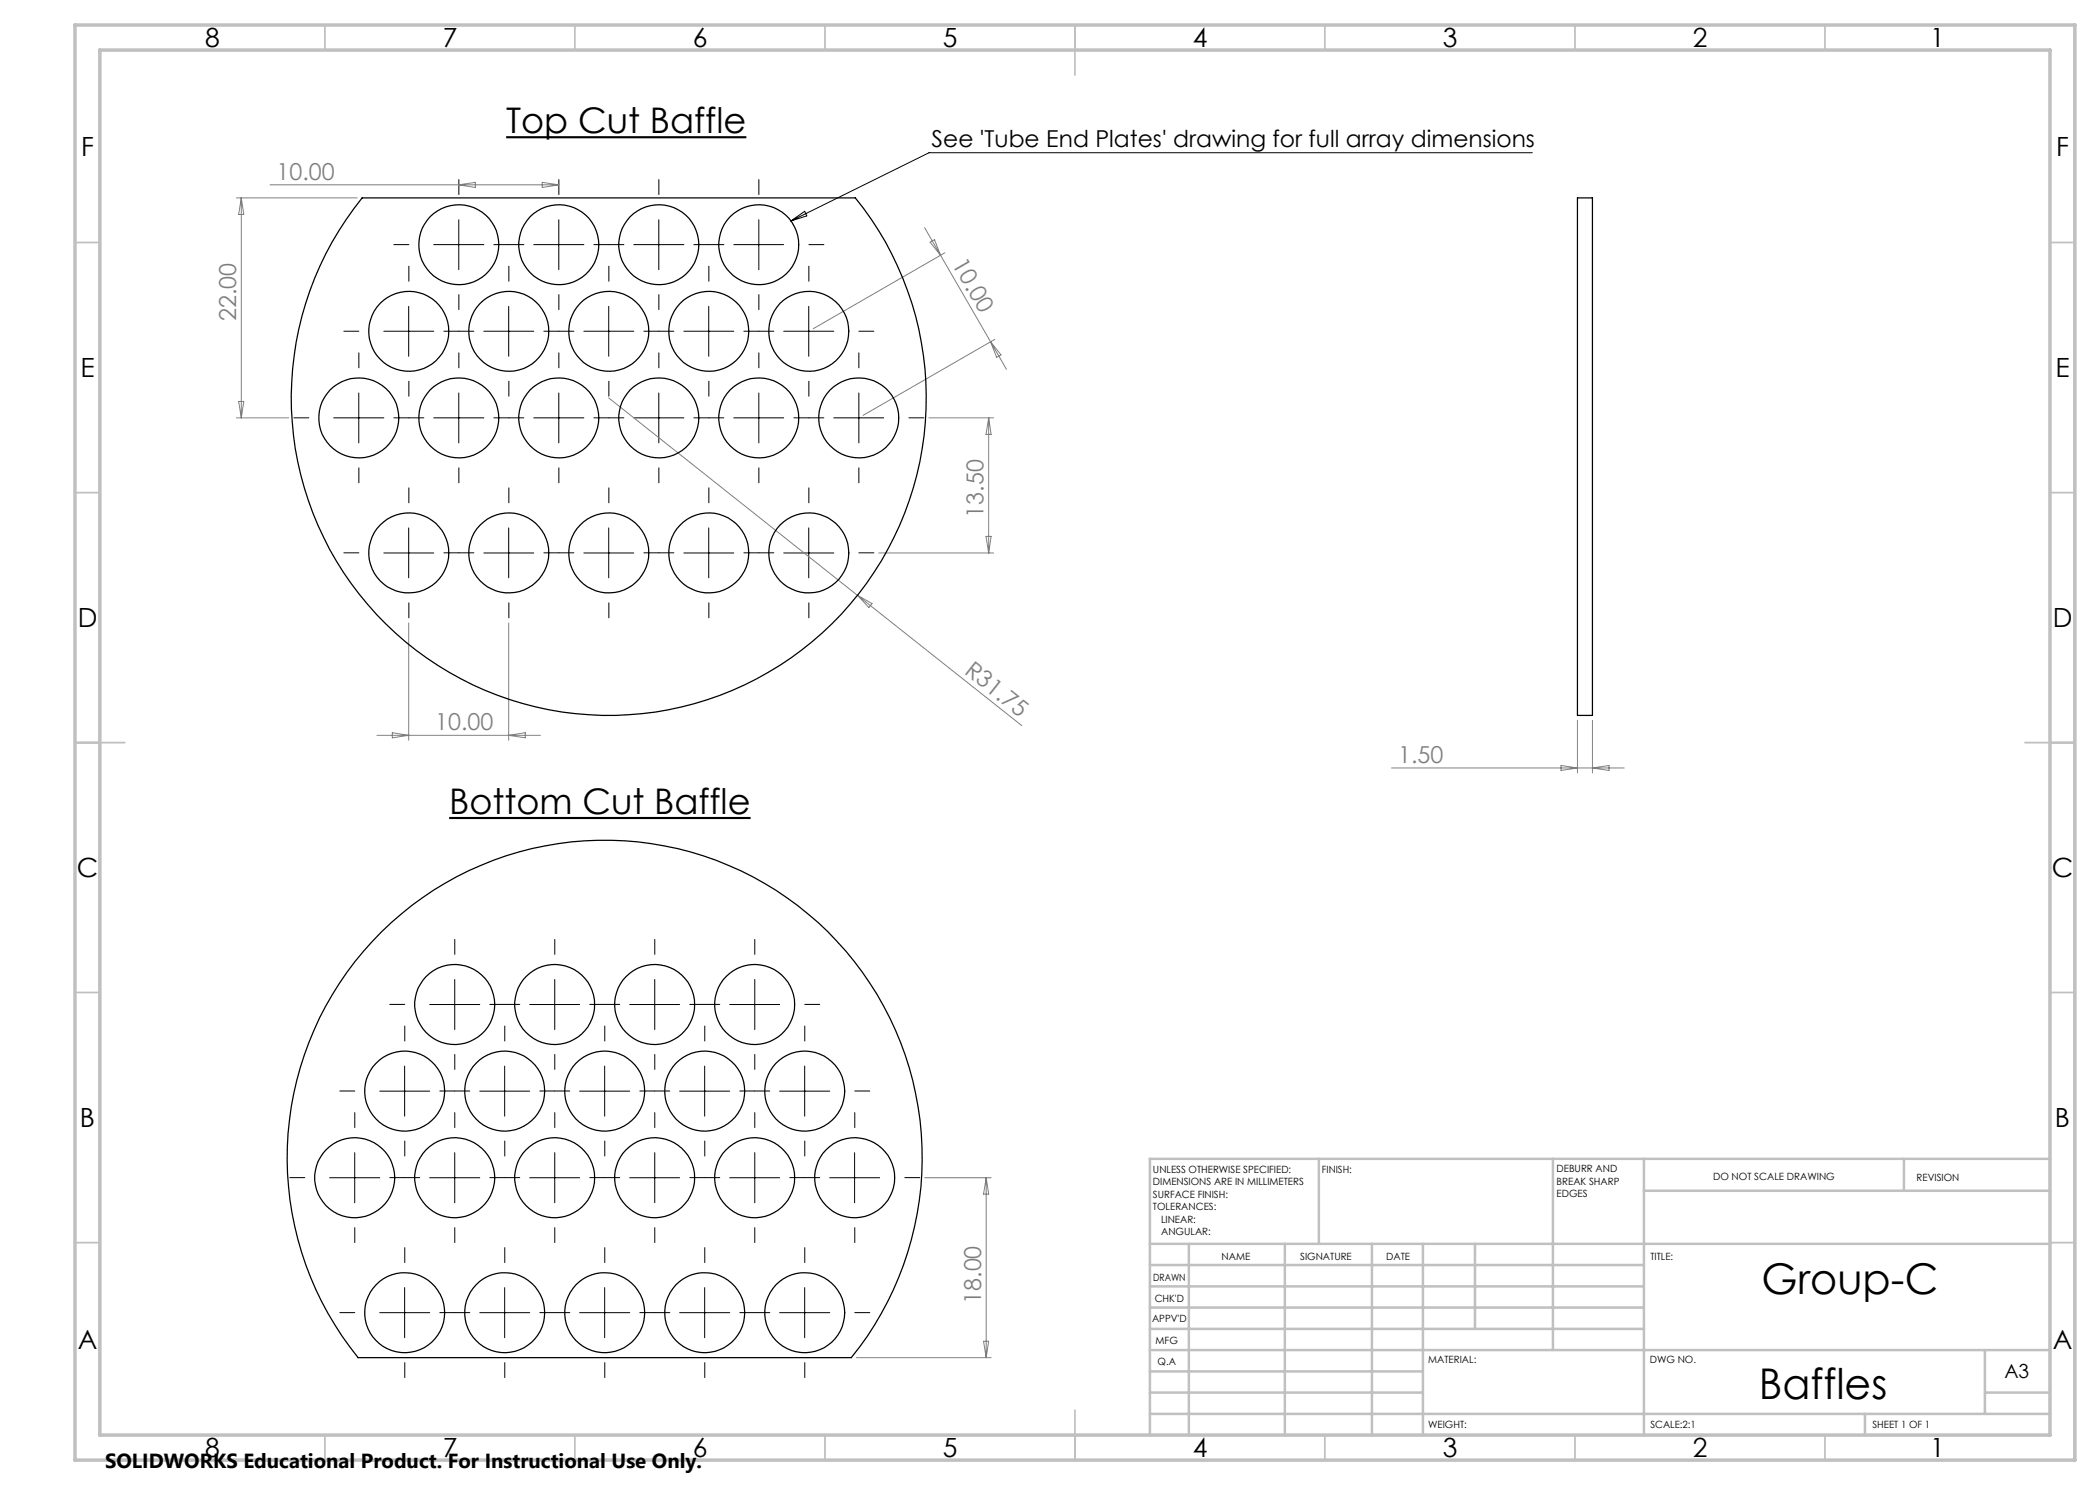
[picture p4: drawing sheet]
<svg xmlns="http://www.w3.org/2000/svg" width="420mm" height="297mm" viewBox="0 0 420 297" stroke-linecap="round" stroke-linejoin="round" font-family="sans-serif">
<path d="M101.2 27.4h48.1M89.8 163.6h60.3" fill="none" stroke="#000" stroke-width=".43"/>
<g fill="none" stroke="#000" stroke-width=".2" stroke-dasharray="15.2 1.3 1.3 1.3">
<path d="M91.8 38.9v-3M111.8 38.9v-3M131.8 38.9v-3M151.8 38.9v-3M81.8 56.2v-3M81.8 48.9h-3M91.8 58.9v3M101.8 56.2v-3M101.8 48.9h-3M101.8 48.9h3M111.8 58.9v3M121.8 56.2v-3"/>
<path d="M121.8 48.9h3M121.8 48.9h-3M131.8 58.9v3M141.8 56.2v-3M141.8 48.9h3M141.8 48.9h-3M151.8 58.9v3M161.8 56.2v-3M161.8 48.9h3M71.8 73.6v-3M71.8 66.2h-3M81.8 76.2v3"/>
<path d="M91.8 73.6v-3M91.8 66.2h-3M91.8 66.2h3M101.8 76.2v3M111.8 73.6v-3M111.8 66.2h3M111.8 66.2h-3M121.8 76.2v3M131.8 73.6v-3M131.8 66.2h3M131.8 66.2h-3M141.8 76.2v3"/>
<path d="M151.8 73.6v-3M151.8 66.2h3M151.8 66.2h-3M161.8 76.2v3M171.8 73.6v-3M171.8 66.2h3M61.8 83.6h-3M71.8 93.6v3M81.8 83.6h3M81.8 83.6h-3M91.8 93.6v3M101.8 83.6h3"/>
<path d="M101.8 83.6h-3M111.8 93.6v3M121.8 83.6h3M121.8 83.6h-3M131.8 93.6v3M141.8 83.6h3M141.8 83.6h-3M151.8 93.6v3M161.8 83.6h3M161.8 83.6h-3M171.8 93.6v3M181.8 83.6h3"/>
<path d="M71.8 110.6h-3M81.8 100.6v-3M91.8 110.6h-3M91.8 110.6h3M101.8 100.6v-3M111.8 110.6h-3M111.8 110.6h3M121.8 100.6v-3M131.8 110.6h3M131.8 110.6h-3M141.8 100.6v-3M151.8 110.6h3"/>
<path d="M151.8 110.6h-3M161.8 100.6v-3M171.8 110.6h3M81.8 120.6v3M101.8 120.6v3M121.8 120.6v3M141.8 120.6v3M161.8 120.6v3M91 190.9v-3M111 190.9v-3M131 190.9v-3M151 190.9v-3"/>
<path d="M71 218.2h-3M81 208.2v-3M81 200.9h-3M91 218.2h-3M91 218.2h3M91 210.9v3M101 208.2v-3M101 200.9h-3M101 200.9h3M111 218.2h3M111 218.2h-3M111 210.9v3"/>
<path d="M121 208.2v-3M121 200.9h3M121 200.9h-3M131 218.2h3M131 218.2h-3M131 210.9v3M141 208.2v-3M141 200.9h3M141 200.9h-3M151 218.2h3M151 218.2h-3M151 210.9v3"/>
<path d="M161 208.2v-3M161 200.9h3M171 218.2h3M61 235.5h-3M71 225.5v-3M81 235.5h-3M81 228.2v3M81 235.5h3M91 225.5v-3M101 235.5h3M101 235.5h-3M101 228.2v3"/>
<path d="M111 225.5v-3M121 235.5h3M121 235.5h-3M121 228.2v3M131 225.5v-3M141 235.5h3M141 235.5h-3M141 228.2v3M151 225.5v-3M161 235.5h3M161 235.5h-3M161 228.2v3"/>
<path d="M171 225.5v-3M181 235.5h3M71 245.5v3M81 252.5v-3M91 245.5v3M101 252.5v-3M111 245.5v3M121 252.5v-3M131 245.5v3M141 252.5v-3M151 245.5v3M161 252.5v-3"/>
<path d="M171 245.5v3M71 262.5h-3M81 272.5v3M91 262.5h-3M91 262.5h3M101 272.5v3M111 262.5h-3M111 262.5h3M121 272.5v3M131 262.5h3M131 262.5h-3M141 272.5v3"/>
<path d="M151 262.5h3M151 262.5h-3M161 272.5v3M171 262.5h3"/>
</g>
<g fill="none" stroke="#000" stroke-width=".2">
<path d="M306.5 30.5h-120.7l-27.6 13.7M86.7 48.9h10.1M91.8 44v9.9M106.8 48.9h10M111.8 44v9.9M126.8 48.9h10M131.8 44v9.9M146.8 48.9h9.9M151.8 44v9.9M158.2 44.2l2.7-1.9 .5 .9zM71.8 78.6v10M76.8 66.2h9.9"/>
<path d="M81.7 61.3v10M91.8 78.6v10M96.8 66.2h10M101.7 61.3v10M111.8 78.6v10M116.8 66.2h10M121.7 61.3v10M131.8 78.6v10M136.8 66.2h10M141.7 61.3v10M151.8 78.6v10M156.7 66.2h10.1"/>
<path d="M161.7 61.3v10M171.8 78.6v10M66.7 83.6h10.1M86.7 83.6h10.1M106.8 83.6h10M126.8 83.6h10M146.8 83.6h9.9M166.8 83.6h9.9M76.8 110.6h9.9M81.7 105.6v10M96.8 110.6h10M101.7 105.6v10"/>
<path d="M116.8 110.6h10M121.7 105.6v10M136.8 110.6h10M141.7 105.6v10M156.7 110.6h10.1M161.7 105.6v10M90.9 195.9v10M110.9 195.9v10M131 195.9v10M151 195.9v10M76 218.2h9.9M80.9 213.2v10"/>
<path d="M85.9 200.9h10.1M96 218.2h9.9M100.9 213.2v10M105.9 200.9h10M115.9 218.2h10M120.9 213.2v10M125.9 200.9h10M135.9 218.2h10M140.9 213.2v10M145.9 200.9h10M155.9 218.2h10M160.9 213.2v10"/>
<path d="M65.9 235.5h10.1M70.9 230.5v10.1M85.9 235.5h10.1M90.9 230.5v10.1M105.9 235.5h10M110.9 230.5v10.1M125.9 235.5h10M131 230.5v10.1M145.9 235.5h10M151 230.5v10.1M165.9 235.5h10M170.9 230.5v10.1"/>
<path d="M80.9 257.5v10M100.9 257.5v10M120.9 257.5v10M140.9 257.5v10M160.9 257.5v10M76 262.5h9.9M96 262.5h9.9M115.9 262.5h10M135.9 262.5h10M155.9 262.5h10"/>
</g>
<g fill="none" stroke="#c0c0c0" stroke-width=".35">
<path d="M65 5v5M115 5v5M165 5v5M215 5v10M265 5v5M315 5v5M365 5v5M15 48.5h5M410 48.5h5M15 98.5h5M410 98.5h5M15 148.5h10"/>
<path d="M405 148.5h10M15 198.5h5M410 198.5h5M15 248.5h5M410 248.5h5M65 287v5M115 287v5M165 287v5M215 282v10M265 287v5M315 287v5M365 287v5"/>
</g>
<g fill="none" stroke="#c0c0c0" stroke-width=".5">
<path d="M263.8 231.8v17M310.6 231.8v38.2M328.8 231.8v55.2M328.8 238.2h81.2M380.8 231.8v6.4M410 231.8h-180v55.2M230 248.8h180M230 257.3h98.8M230 253h98.8M237.8 248.8v38.2M257 248.8v38.2M274.4 248.8v38.2"/>
<path d="M284.6 248.8v38.2M295 248.8v17M230 265.8h98.8M230 261.5h98.8M230 278.5h54.6M230 274.3h54.6M230 270h180M397 278.5h13M397 270v12.8M230 282.8h180M373 282.8v4.2"/>
</g>
<path d="M15 5h400v287h-400zM20 10h390v277h-390z" fill="none" stroke="#c0c0c0" stroke-width=".7"/>
<g fill="none" stroke="#808080" stroke-width=".2">
<path d="M47.3 39.6h24.1M48.3 39.6v44M48.3 39.6l.5 3.3h-1.1zM54 37h57.8M91.8 37l3.3-.5v1zM108.4 36.5l3.4 .5-3.4 .5zM184.9 45.5l16.4 28.4M186 48.4l.9-.5 1.2 3.1zM189 50.5l-26.4 15.3M121.7 79.6l49.8 39.5M198.1 68.4l2.1 2.6-.9 .5zM199 67.9l-26.4 15.2"/>
<path d="M47.3 83.6h10.4M47.7 80.3h1.1l-.5 3.3zM185.8 83.6h12.9M197.7 83.6v27M197.7 83.6l.5 3.3h-1zM171.5 119.1l32.9 26M171.5 119.1l2.9 1.6-.6 .8zM175.8 110.6h22.9M197.2 107.3h1l-.5 3.3zM81.7 124.6v23.5M101.7 124.6v23.5M75.4 147.1h32.7"/>
<path d="M78.5 146.5l3.2 .6-3.2 .5zM101.7 147.1l3.4-.6v1.1zM278.3 153.6h46.5M312.2 153.1l3.3 .5-3.3 .5zM315.5 144.1v10.5M318.5 144.1v10.5M318.5 153.6l3.3-.5v1zM184.9 235.5h13.3M197.2 235.5v36M197.2 235.5l.5 3.3h-1zM171.3 271.5h26.9M196.7 268.2h1l-.5 3.3z"/>
</g>
<g fill="none" stroke="#000" stroke-width=".25">
<path d="M72.4 39.6h98.7a63.5 63.5 0 0 1-6 86.4 63.5 63.5 0 0 1-86.7 0 63.5 63.5 0 0 1-6-86.4zM315.5 39.6h3v103.5h-3zM76.3 186.3a63.5 63.5 0 0 1 87.3-1.8 63.5 63.5 0 0 1 6.7 87h-98.7a63.5 63.5 0 0 1 4.7-85.2z"/>
<circle cx="91.8" cy="48.9" r="8"/>
<circle cx="111.8" cy="48.9" r="8"/>
<circle cx="131.8" cy="48.9" r="8"/>
<circle cx="151.7" cy="48.9" r="8"/>
<circle cx="81.8" cy="66.3" r="8"/>
<circle cx="101.8" cy="66.3" r="8"/>
<circle cx="121.8" cy="66.3" r="8"/>
<circle cx="141.8" cy="66.3" r="8"/>
<circle cx="161.8" cy="66.3" r="8"/>
<circle cx="71.8" cy="83.6" r="8"/>
<circle cx="91.8" cy="83.6" r="8"/>
<circle cx="111.8" cy="83.6" r="8"/>
<circle cx="131.8" cy="83.6" r="8"/>
<circle cx="151.7" cy="83.6" r="8"/>
<circle cx="171.8" cy="83.6" r="8"/>
<circle cx="81.7" cy="110.6" r="8"/>
<circle cx="101.7" cy="110.6" r="8"/>
<circle cx="121.7" cy="110.6" r="8"/>
<circle cx="141.7" cy="110.6" r="8"/>
<circle cx="161.8" cy="110.6" r="8"/>
<circle cx="80.9" cy="218.2" r="8"/>
<circle cx="90.9" cy="200.9" r="8"/>
<circle cx="100.9" cy="218.2" r="8"/>
<circle cx="110.9" cy="200.9" r="8"/>
<circle cx="120.9" cy="218.2" r="8"/>
<circle cx="130.9" cy="200.9" r="8"/>
<circle cx="140.9" cy="218.2" r="8"/>
<circle cx="150.9" cy="200.9" r="8"/>
<circle cx="160.9" cy="218.2" r="8"/>
<circle cx="70.9" cy="235.5" r="8"/>
<circle cx="90.9" cy="235.5" r="8"/>
<circle cx="110.9" cy="235.5" r="8"/>
<circle cx="130.9" cy="235.5" r="8"/>
<circle cx="150.9" cy="235.5" r="8"/>
<circle cx="170.9" cy="235.5" r="8"/>
<circle cx="80.9" cy="262.5" r="8"/>
<circle cx="100.9" cy="262.5" r="8"/>
<circle cx="120.9" cy="262.5" r="8"/>
<circle cx="140.9" cy="262.5" r="8"/>
<circle cx="160.9" cy="262.5" r="8"/>
</g>
<g font-size="8.5">
<text x="352.3" y="258.8">Group-C</text>
<text x="351.8" y="279.7">Baffles</text>
</g>
<g font-size="7.1">
<text x="101.2" y="26.7">Top Cut Baffle</text>
<text x="89.8" y="162.8">Bottom Cut Baffle</text>
</g>
<g font-size="5.3">
<text x="41" y="9.5">8</text>
<text x="88.5" y="9.5">7</text>
<text x="138.5" y="9.5">6</text>
<text x="188.5" y="9.5">5</text>
<text x="238.5" y="9.5">4</text>
<text x="288.5" y="9.5">3</text>
<text x="338.5" y="9.5">2</text>
<text x="386" y="9.5">1</text>
<text x="16.2" y="31.2">F</text>
<text x="411.2" y="31.2">F</text>
<text x="16.1" y="75.5">E</text>
<text x="411.1" y="75.5">E</text>
<text x="15.5" y="125.5">D</text>
<text x="410.5" y="125.5">D</text>
<text x="15.4" y="175.5">C</text>
<text x="410.4" y="175.5">C</text>
<text x="16" y="225.5">B</text>
<text x="411" y="225.5">B</text>
<text x="15.5" y="269.7">A</text>
<text x="410.5" y="269.7">A</text>
<text x="41" y="291.5">8</text>
<text x="88.5" y="291.5">7</text>
<text x="138.5" y="291.5">6</text>
<text x="188.5" y="291.5">5</text>
<text x="238.5" y="291.5">4</text>
<text x="288.5" y="291.5">3</text>
<text x="338.5" y="291.5">2</text>
<text x="386" y="291.5">1</text>
</g>
<text font-size="4.7" x="186.3" y="29.5">See 'Tube End Plates' drawing for full array dimensions</text>
<g font-size="4.7" fill="#808080">
<text x="55.3" y="35.9">10.00</text>
<text x="190.3" y="52.8" transform="rotate(60 190.3 52.8)">10.00</text>
<text x="47.3" y="64.2" transform="rotate(-90 47.3 64.2)">22.00</text>
<text x="196.7" y="103.5" transform="rotate(-90 196.7 103.5)">13.50</text>
<text x="192.7" y="134.5" transform="rotate(38 192.7 134.5)">R31.75</text>
<text x="87" y="146">10.00</text>
<text x="279.6" y="152.6">1.50</text>
<text x="196.2" y="260.8" transform="rotate(-90 196.2 260.8)">18.00</text>
</g>
<text font-size="4.1" x="21" y="293.7">SOLIDWORKS Educational Product. For Instructional Use Only.</text>
<text font-size="3.9" x="400.9" y="275.5">A3</text>
<g font-size="2">
<text x="230.6" y="234.6">UNLESS OTHERWISE SPECIFIED:</text>
<text x="230.6" y="237.1">DIMENSIONS ARE IN MILLIMETERS</text>
<text x="230.6" y="239.6">SURFACE FINISH:</text>
<text x="264.4" y="234.6">FINISH:</text>
<text x="311.3" y="234.5">DEBURR AND</text>
<text x="311.3" y="237">BREAK SHARP</text>
<text x="311.3" y="239.5">EDGES</text>
<text x="342.6" y="236">DO NOT SCALE DRAWING</text>
<text x="383.3" y="236.2">REVISION</text>
<text x="230.6" y="242.1">TOLERANCES:</text>
<text x="232.2" y="244.6">LINEAR:</text>
<text x="232.2" y="247.1">ANGULAR:</text>
<text x="244.3" y="252">NAME</text>
<text x="260" y="251.9">SIGNATURE</text>
<text x="277.2" y="251.9">DATE</text>
<text x="330.1" y="251.9">TITLE:</text>
<text x="230.6" y="256.1">DRAWN</text>
<text x="230.9" y="260.3">CHK'D</text>
<text x="230.4" y="264.4">APPV'D</text>
<text x="231.1" y="268.8">MFG</text>
<text x="231.5" y="273">Q.A</text>
<text x="285.6" y="272.5">MATERIAL:</text>
<text x="330" y="272.5">DWG NO.</text>
<text x="285.6" y="285.5">WEIGHT:</text>
<text x="330.1" y="285.6">SCALE:2:1</text>
<text x="374.5" y="285.6">SHEET 1 OF 1</text>
</g>
</svg>
